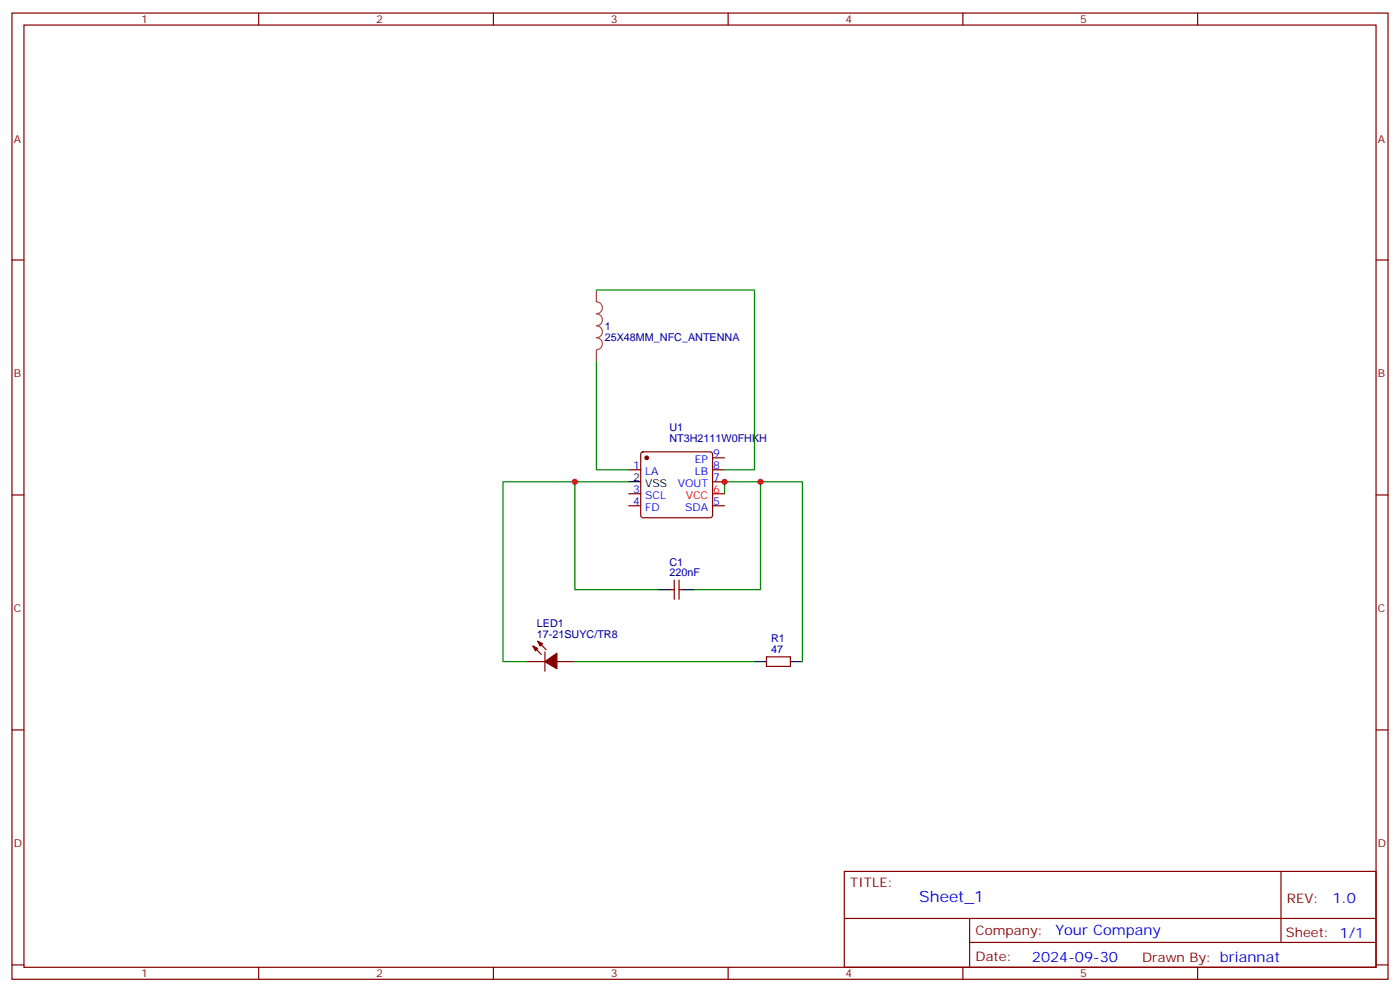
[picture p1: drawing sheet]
<svg xmlns="http://www.w3.org/2000/svg" width="412mm" height="292mm" viewBox="0 0 412 292" stroke-linecap="round" stroke-linejoin="round" font-family="sans-serif">
<g fill="none" stroke="#870000" stroke-width=".35">
<path d="M3.5 3.8h405.4v284.4h-405.4zM7.1 7.4h398.2v277.3h-398.2zM76.2 3.8v3.6M145.3 3.8v3.6M214.5 3.8v3.6M283.6 3.8v3.6M352.8 3.8v3.6M3.5 76.5h3.6M405.3 76.5h3.6M185.2 138.3h3.5M189 133.2l.4-.2h19.8l.5 .2 .2 .5v18l-.2 .5-.5 .2h-19.8l-.5-.3-.2-.4v-18zM209.9 134.7h3.5"/>
<path d="M209.9 138.3h3.5M3.5 145.7h3.6M185.2 148.8h3.5M185.2 145.3h3.5M209.9 141.8h3.5M209.9 148.8h3.5M405.3 145.7h3.6M197.6 173.5h1M198.6 170.7v5.7M200 170.7v5.7M200 173.5h1.1M155.2 194.7h5.3"/>
<path d="M157 190.1l2.5 2.5M158.4 188.7l2.5 2.5M160.5 191.9v5.6M164 194.7h5.3M225.8 193.3h7v2.8h-7zM3.5 214.8h3.6M405.3 214.8h3.6M248.7 256.4h156.6v28.3h-156.6zM377.3 256.5v20.8M248.7 270.3h156.5M285.6 277.3h119.6M285.6 270.3v14.1"/>
<path d="M3.5 284h3.6M76.2 284.7v3.5M145.3 284.7v3.5M214.5 284.7v3.5M283.6 284.7v3.5M352.8 284.7v3.5M405.3 284h3.6"/>
</g>
<path d="M209.9 145.3h3.5" fill="none" stroke="#f00" stroke-width=".35"/>
<path d="M185.2 141.8h3.5M194 173.5h3.6M201.1 173.5h3.5M222.2 194.7h3.6M232.8 194.7h3.6" fill="none" stroke="#000" stroke-width=".35"/>
<g fill="#870000" stroke="#870000" stroke-width=".35">
<path d="M157 190.1l1.4 .7-.7 .7z"/>
<path d="M158.4 188.7l1.4 .7-.7 .7z"/>
<path d="M160.5 194.7l3.5-2.5v4.6z"/>
<circle cx="190.5" cy="134.7" r=".53"/>
</g>
<path d="M175.7 85.3v3.5a1.76 1.76 0 0 1 1.7 1.8 1.76 1.76 0 0 1-1.7 1.7 1.76 1.76 0 0 1 1.7 1.8 1.76 1.76 0 0 1-1.7 1.8 1.76 1.76 0 0 1 1.7 1.7 1.76 1.76 0 0 1-1.7 1.8 1.76 1.76 0 0 1 1.7 1.8 1.76 1.76 0 0 1-1.7 1.7M175.7 103v3.5" fill="none" stroke="#a64a4a" stroke-width=".35"/>
<path d="M175.7 85.3h46.5v53h-8.8M175.7 106.5v31.8h9.5M169.3 141.8v31.7h24.7M185.2 141.8h-37v52.9h7M213.4 145.3v-3.5h23v52.9M224 141.8v31.7h-19.4M169.3 194.7h52.9" fill="none" stroke="#008700" stroke-width=".35"/>
<g fill="#c00">
<circle cx="169.3" cy="141.8" r=".88"/>
<circle cx="213.4" cy="141.8" r=".88"/>
<circle cx="224" cy="141.8" r=".88"/>
</g>
<text font-size="4.6" fill="#00f" x="270.8" y="265.5">Sheet_1</text>
<g font-size="4.2" fill="#00f">
<text x="392.5" y="265.7">1.0</text>
<text x="310.9" y="275.3">Your Company</text>
<text x="304" y="283.1">2024-09-30</text>
</g>
<g font-size="3.9" fill="#800">
<text x="250.5" y="261">TITLE:</text>
<text x="379.1" y="265.7">REV:</text>
<text x="287.4" y="275.2">Company:</text>
<text x="378.7" y="275.8">Sheet: 1/1</text>
<text x="287.4" y="282.9">Date:</text>
<text x="336.4" y="283">Drawn By: briannat</text>
</g>
<g font-size="3.2" fill="#800">
<text x="41.6" y="6.8">1</text>
<text x="110.8" y="6.8">2</text>
<text x="179.9" y="6.8">3</text>
<text x="249.1" y="6.8">4</text>
<text x="318.2" y="6.8">5</text>
<text x="4.1" y="41.9">A</text>
<text x="405.9" y="41.9">A</text>
<text x="4.1" y="111.1">B</text>
<text x="405.9" y="111.1">B</text>
<text x="4.1" y="180.2">C</text>
<text x="405.9" y="180.2">C</text>
<text x="4.1" y="249.4">D</text>
<text x="405.9" y="249.4">D</text>
<text x="41.6" y="287.7">1</text>
<text x="110.8" y="287.7">2</text>
<text x="179.9" y="287.7">3</text>
<text x="249.1" y="287.7">4</text>
<text x="318.2" y="287.7">5</text>
</g>
<g font-size="3.2" fill="#000080">
<text x="178.2" y="100.3">25X48MM_NFC_ANTENNA</text>
<text x="178.2" y="97.1">1</text>
<text x="197.2" y="130">NT3H2111W0FHKH</text>
<text x="197.2" y="126.8">U1</text>
<text x="197.2" y="166.5">C1</text>
<text x="197.2" y="169.7">220nF</text>
<text x="158.1" y="184.5">LED1</text>
<text x="158.1" y="187.6">17-21SUYC/TR8</text>
<text x="227.2" y="189.1">R1</text>
<text x="227.2" y="192.2">47</text>
</g>
<g font-size="3.2" fill="#00f">
<text x="186.5" y="137.9">1</text>
<text x="204.7" y="136.1">EP</text>
<text x="210.1" y="134.4">9</text>
<text x="210.1" y="137.9">8</text>
<text x="190" y="139.7">LA</text>
<text x="199.7" y="143.2">VOUT</text>
<text x="204.7" y="139.7">LB</text>
<text x="210.1" y="141.4">7</text>
<text x="186.5" y="148.5">4</text>
<text x="186.5" y="145">3</text>
<text x="190" y="146.7">SCL</text>
<text x="210.1" y="148.5">5</text>
<text x="190" y="150.2">FD</text>
<text x="201.8" y="150.2">SDA</text>
</g>
<g font-size="3.2">
<text x="186.5" y="141.4">2</text>
<text x="190" y="143.2">VSS</text>
</g>
<g font-size="3.2" fill="#f00">
<text x="202" y="146.7">VCC</text>
<text x="210.1" y="145">6</text>
</g>
</svg>
